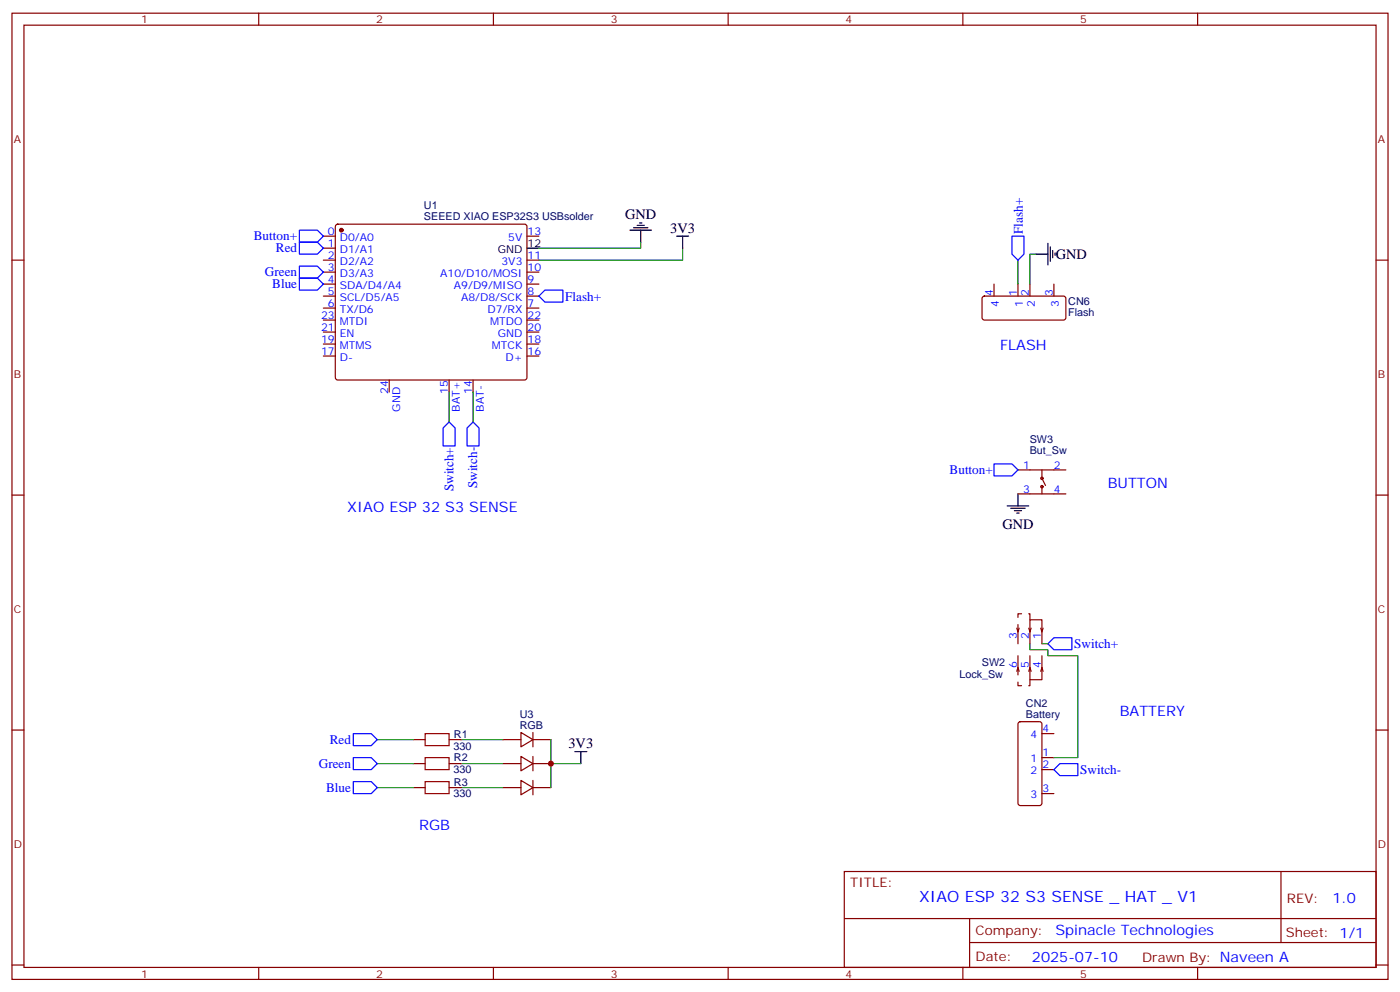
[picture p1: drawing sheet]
<svg xmlns="http://www.w3.org/2000/svg" width="412mm" height="292mm" viewBox="0 0 412 292" stroke-linecap="round" stroke-linejoin="round" font-family="sans-serif">
<g fill="none" stroke="#870000" stroke-width=".35">
<path d="M3.5 3.9h405.4v284.3h-405.4zM7.1 7.4h398.2v277.3h-398.2zM76.2 3.9v3.5M145.3 3.9v3.5M214.5 3.9v3.5M283.6 3.9v3.5M352.8 3.9v3.5M3.5 76.6h3.6M95.2 76.6h3.6M95.2 69.5h3.6M95.2 73h3.6M99 66.2l.5-.2h55l.5 .2 .2 .5v44.4l-.2 .5-.5 .2h-55l-.5-.2-.2-.5v-44.4z"/>
<path d="M155.2 76.6h3.5M155.2 69.5h3.5M405.3 76.6h3.6M95.2 80.1h3.6M95.2 83.6h3.6M95.2 87.1h3.6M95.2 90.7h3.6M95.2 94.2h3.6M95.2 97.7h3.6M155.2 80.1h3.5M155.2 83.6h3.5M155.2 87.1h3.5"/>
<path d="M155.2 90.7h3.5M155.2 94.2h3.5M155.2 97.7h3.5M289.5 87.3l.5-.2 23.5 .1 .5 .6-.1 6-.6 .4-23.6-.1-.4-.6v-5.7zM292.8 83.6v3.5M299.9 83.6v3.5M303.4 83.6v3.5M310.4 83.6v3.5M95.2 101.2h3.6M95.2 104.8h3.6M114.7 111.8v3.6M132.3 111.8v3.6"/>
<path d="M139.3 111.8v3.6M155.2 101.2h3.5M155.2 104.8h3.5M299.9 138.3h14.1M306.9 138.3v2.5l1.1 2.1M3.5 145.7h3.6M299.9 145.3h14.1M306.9 142.9v2.4M405.3 145.7h3.6M299.5 184.9l.4 1M299.9 185.9v3.5M299.9 193v3.5"/>
<path d="M299.9 196.5l-.4 1.1M299.9 196.5l.3 1.1M300.2 184.9l-.3 1M303 184.9l.4 1M303.4 185.9v-3.5h3.5v3.5M303.4 196.5v3.5h3.5v-3.5M303.4 185.9v3.5M303.4 193v3.5M303.4 196.5l.3 1.1M303.4 196.5l-.4 1.1M303.7 184.9l-.3 1M306.6 184.9l.3 1"/>
<path d="M306.9 185.9v3.5M306.9 193v3.5M306.9 196.5l.4 1.1M306.9 196.5l-.3 1.1M307.3 184.9l-.4 1M3.5 214.8h3.6M121.7 217.7h3.5M132.3 217.7h3.5M148.2 217.7h5.3M153.5 215.5l3.5 2.2-3.5 2.1zM157 215.5v4.3M157 217.7h5.3"/>
<path d="M300.1 212.6l.5-.2h5.6l.7 .4v23.6l-.4 .6-5.9 .1-.7-.5v-23.5zM306.9 215.9h3.5M405.3 214.8h3.6M121.7 224.7h3.5M121.7 231.8h3.5M132.3 224.7h3.5M132.3 231.8h3.5M148.2 224.7h5.3M148.2 231.8h5.3M153.5 222.6l3.5 2.1-3.5 2.1zM153.5 229.7l3.5 2.1-3.5 2.1zM157 222.6v4.2"/>
<path d="M157 229.7v4.2M157 224.7h5.3M157 231.8h5.3M306.9 223h3.5M306.9 226.5h3.5M306.9 233.5h3.5M248.7 256.5h156.6v28.2h-156.6zM377.3 256.5v20.9M248.7 270.3h156.5M285.6 277.4h119.6M285.6 270.3v14.1M3.5 284h3.6"/>
<path d="M76.2 284.7v3.5M145.3 284.7v3.5M214.5 284.7v3.5M283.6 284.7v3.5M352.8 284.7v3.5M405.3 284h3.6"/>
<circle cx="306.9" cy="140.8" r=".35"/>
<circle cx="306.9" cy="143.2" r=".35"/>
</g>
<g fill="none" stroke="#000" stroke-width=".35">
<path d="M155.2 73h3.5M185.6 67.7h6.3M186.6 67h4.3M187.7 66.3h2.1M188.4 65.6h.7M188.7 67.7v3.6M199.3 69.5h3.5M201.1 69.5v3.5M305.2 74.8h3.5M308.7 71.6v6.4M309.4 72.7v4.2M310.1 73.7v2.1"/>
<path d="M310.8 74.4v.7M296.7 148.9h6.3M297.7 149.6h4.3M298.8 150.3h2.1M299.5 151h.7M299.9 145.3v3.6M169.3 221.2h3.6M171.1 221.2v3.5"/>
</g>
<g fill="none" stroke="#008700" stroke-width=".35">
<path d="M188.7 71.3v1.7h-30M201.1 73v3.6h-42.4M299.9 76.6v7M305.2 74.8h-1.8v8.8M132.3 115.4v8.8M139.3 115.4v8.8M303.4 189.4v1.8h5.3v1.8h8.8v30h-7.1M306.9 189.4h1.8M111.1 217.7h10.6M135.8 217.7h12.4M162.3 217.7v14.1M111.1 224.7h10.6"/>
<path d="M111.1 231.8h10.6M135.8 224.7h12.4M135.8 231.8h12.4M162.3 224.7h8.8"/>
</g>
<g fill="none" stroke="#00f" stroke-width=".35">
<path d="M88.2 67.7h5.3l1.7 1.8-1.7 1.8h-5.3zM88.2 71.3h5.3l1.7 1.7-1.7 1.8h-5.3zM88.2 78.3h5.3l1.7 1.8-1.7 1.7h-5.3zM298.1 69.5h3.5v5.3l-1.7 1.8-1.8-1.8zM88.2 81.8h5.3l1.7 1.8-1.7 1.8h-5.3zM158.7 87.1l1.8-1.7h5.3v3.5h-5.3zM132.3 124.2l1.8 1.7v5.3h-3.6v-5.3zM139.3 124.2l1.8 1.7v5.3h-3.5v-5.3zM292.8 136.5h5.3l1.8 1.8-1.8 1.8h-5.3zM310.4 187.7h5.3v3.5h-5.3l-1.7-1.8zM104.1 215.9h5.3l1.7 1.8-1.7 1.7h-5.3zM104.1 223h5.3l1.7 1.7-1.7 1.8h-5.3z"/>
<path d="M104.1 230h5.3l1.7 1.8-1.7 1.7h-5.3zM310.4 226.5l1.8-1.8h5.3v3.5h-5.3z"/>
</g>
<path d="M303.4 182.4v-1.8h-3.5v5.3M303.4 200v1.8h-3.5v-5.3" fill="none" stroke="#870000" stroke-width=".35" stroke-dasharray="2.1 2.1"/>
<path d="M125.2 215.9h7.1v3.5h-7.1zM125.2 223h7.1v3.5h-7.1zM125.2 230h7.1v3.5h-7.1z" fill="none" stroke="#a10000" stroke-width=".35"/>
<circle cx="100.5" cy="67.7" r=".53" fill="#870000" stroke="#870000" stroke-width=".35"/>
<circle cx="162.3" cy="224.7" r=".88" fill="#c00"/>
<text font-size="4.6" fill="#00f" x="270.8" y="265.5">XIAO ESP 32 S3 SENSE _ HAT _ V1</text>
<g font-size="4.2">
<text x="184.1" y="64.6">GND</text>
<text x="197.4" y="68.4">3V3</text>
<text x="311" y="76.2">GND</text>
<text x="295.3" y="155.6">GND</text>
<text x="167.5" y="220.1">3V3</text>
</g>
<g font-size="4.2" fill="#00f">
<text x="294.6" y="103">FLASH</text>
<text x="326.3" y="143.6">BUTTON</text>
<text x="102.3" y="150.6">XIAO ESP 32 S3 SENSE</text>
<text x="329.8" y="210.6">BATTERY</text>
<text x="123.5" y="244.1">RGB</text>
<text x="392.5" y="265.7">1.0</text>
<text x="310.9" y="275.3">Spinacle Technologies</text>
<text x="304" y="283.1">2025-07-10</text>
</g>
<g font-size="3.9" fill="#00f">
<text x="74.8" y="70.7">Button+</text>
<text x="301.3" y="68.8" transform="rotate(-90 301.3 68.8)">Flash+</text>
<text x="81.3" y="74.3">Red</text>
<text x="78.1" y="81.3">Green</text>
<text x="80.2" y="84.9">Blue</text>
<text x="166.5" y="88.4">Flash+</text>
<text x="140.6" y="143.6" transform="rotate(-90 140.6 143.6)">Switch-</text>
<text x="279.7" y="139.5">Button+</text>
<text x="133.6" y="144.6" transform="rotate(-90 133.6 144.6)">Switch+</text>
<text x="316.4" y="190.7">Switch+</text>
<text x="97.2" y="218.9">Red</text>
<text x="93.9" y="226">Green</text>
<text x="318.2" y="227.8">Switch-</text>
<text x="96.1" y="233">Blue</text>
</g>
<g font-size="3.9" fill="#800">
<text x="250.5" y="261.1">TITLE:</text>
<text x="379.1" y="265.7">REV:</text>
<text x="287.4" y="275.3">Company:</text>
<text x="378.7" y="275.9">Sheet: 1/1</text>
<text x="287.4" y="282.9">Date:</text>
<text x="336.4" y="283">Drawn By: Naveen A</text>
</g>
<g font-size="3.2" fill="#800">
<text x="41.6" y="6.9">1</text>
<text x="110.8" y="6.9">2</text>
<text x="179.9" y="6.9">3</text>
<text x="249.1" y="6.9">4</text>
<text x="318.2" y="6.9">5</text>
<text x="4.1" y="42">A</text>
<text x="405.9" y="42">A</text>
<text x="4.1" y="111.1">B</text>
<text x="405.9" y="111.1">B</text>
<text x="4.1" y="180.3">C</text>
<text x="405.9" y="180.3">C</text>
<text x="4.1" y="249.4">D</text>
<text x="405.9" y="249.4">D</text>
<text x="41.6" y="287.7">1</text>
<text x="110.8" y="287.7">2</text>
<text x="179.9" y="287.7">3</text>
<text x="249.1" y="287.7">4</text>
<text x="318.2" y="287.7">5</text>
</g>
<g font-size="3.2" fill="#000080">
<text x="124.9" y="64.8">SEEED XIAO ESP32S3 USBsolder</text>
<text x="124.9" y="61.6">U1</text>
<text x="314.7" y="89.7">CN6</text>
<text x="314.7" y="92.9">Flash</text>
<text x="303.4" y="130.4">SW3</text>
<text x="303.4" y="133.5">But_Sw</text>
<text x="289.2" y="195.9">SW2</text>
<text x="282.6" y="199.4">Lock_Sw</text>
<text x="302.2" y="208.1">CN2</text>
<text x="153.1" y="214.5">RGB</text>
<text x="153.1" y="211.3">U3</text>
<text x="302.2" y="211.3">Battery</text>
<text x="133.6" y="220.6">330</text>
<text x="133.7" y="217">R1</text>
<text x="133.6" y="227.6">330</text>
<text x="133.7" y="224.1">R2</text>
<text x="133.7" y="231.2">R3</text>
<text x="133.6" y="234.7">330</text>
</g>
<g font-size="3.2" fill="#00f">
<text x="96.6" y="69.1">0</text>
<text x="100.1" y="70.9">D0/A0</text>
<text x="149.7" y="70.9">5V</text>
<text x="155.4" y="69.1">13</text>
<text x="96.6" y="72.7">1</text>
<text x="96.6" y="76.2">2</text>
<text x="100.1" y="74.4">D1/A1</text>
<text x="100.1" y="78">D2/A2</text>
<text x="147.7" y="78">3V3</text>
<text x="155.4" y="76.2">11</text>
<text x="96.6" y="79.7">3</text>
<text x="96.6" y="83.3">4</text>
<text x="100.1" y="81.5">D3/A3</text>
<text x="129.7" y="81.5">A10/D10/MOSI</text>
<text x="155.4" y="83.3">9</text>
<text x="155.4" y="79.7">10</text>
<text x="96.6" y="86.8">5</text>
<text x="100.1" y="85">SDA/D4/A4</text>
<text x="100.1" y="88.5">SCL/D5/A5</text>
<text x="133.7" y="85">A9/D9/MISO</text>
<text x="135.8" y="88.5">A8/D8/SCK</text>
<text x="155.4" y="86.8">8</text>
<text x="292.5" y="87" transform="rotate(-90 292.5 87)">4</text>
<text x="299.5" y="87" transform="rotate(-90 299.5 87)">1</text>
<text x="303" y="87" transform="rotate(-90 303 87)">2</text>
<text x="310.1" y="87" transform="rotate(-90 310.1 87)">3</text>
<text x="94.6" y="93.8">23</text>
<text x="96.6" y="90.3">6</text>
<text x="100.1" y="92.1">TX/D6</text>
<text x="100.1" y="95.6">MTDI</text>
<text x="143.6" y="92.1">D7/RX</text>
<text x="144.3" y="95.6">MTDO</text>
<text x="155.4" y="90.3">7</text>
<text x="155.4" y="93.8">22</text>
<text x="294.2" y="90.5" transform="rotate(-90 294.2 90.5)">4</text>
<text x="301.3" y="90.5" transform="rotate(-90 301.3 90.5)">1</text>
<text x="304.8" y="90.5" transform="rotate(-90 304.8 90.5)">2</text>
<text x="311.9" y="90.5" transform="rotate(-90 311.9 90.5)">3</text>
<text x="94.6" y="97.4">21</text>
<text x="94.6" y="100.9">19</text>
<text x="100.1" y="99.1">EN</text>
<text x="146.6" y="99.1">GND</text>
<text x="155.4" y="97.4">20</text>
<text x="155.4" y="100.9">18</text>
<text x="94.6" y="104.4">17</text>
<text x="100.1" y="102.7">MTMS</text>
<text x="100.1" y="106.2">D-</text>
<text x="144.9" y="102.7">MTCK</text>
<text x="148.9" y="106.2">D+</text>
<text x="155.4" y="104.4">16</text>
<text x="114.3" y="116" transform="rotate(-90 114.3 116)">24</text>
<text x="131.9" y="116" transform="rotate(-90 131.9 116)">15</text>
<text x="139" y="116" transform="rotate(-90 139 116)">14</text>
<text x="117.8" y="121.1" transform="rotate(-90 117.8 121.1)">GND</text>
<text x="135.5" y="121.1" transform="rotate(-90 135.5 121.1)">BAT+</text>
<text x="142.5" y="121.1" transform="rotate(-90 142.5 121.1)">BAT-</text>
<text x="301.4" y="137.9">1</text>
<text x="310.4" y="137.9">2</text>
<text x="301.4" y="145">3</text>
<text x="310.4" y="145">4</text>
<text x="299.5" y="187.9" transform="rotate(-90 299.5 187.9)">3</text>
<text x="303" y="187.9" transform="rotate(-90 303 187.9)">2</text>
<text x="306.6" y="187.9" transform="rotate(-90 306.6 187.9)">1</text>
<text x="299.5" y="196.5" transform="rotate(-90 299.5 196.5)">6</text>
<text x="303" y="196.5" transform="rotate(-90 303 196.5)">5</text>
<text x="306.6" y="196.5" transform="rotate(-90 306.6 196.5)">4</text>
<text x="307.1" y="215.5">4</text>
<text x="303.6" y="217.3">4</text>
<text x="303.6" y="224.4">1</text>
<text x="303.6" y="227.9">2</text>
<text x="307.1" y="222.6">1</text>
<text x="307.1" y="226.1">2</text>
<text x="307.1" y="233.2">3</text>
<text x="303.6" y="234.9">3</text>
</g>
<g font-size="3.2">
<text x="146.6" y="74.4">GND</text>
<text x="155.4" y="72.7">12</text>
</g>
</svg>
